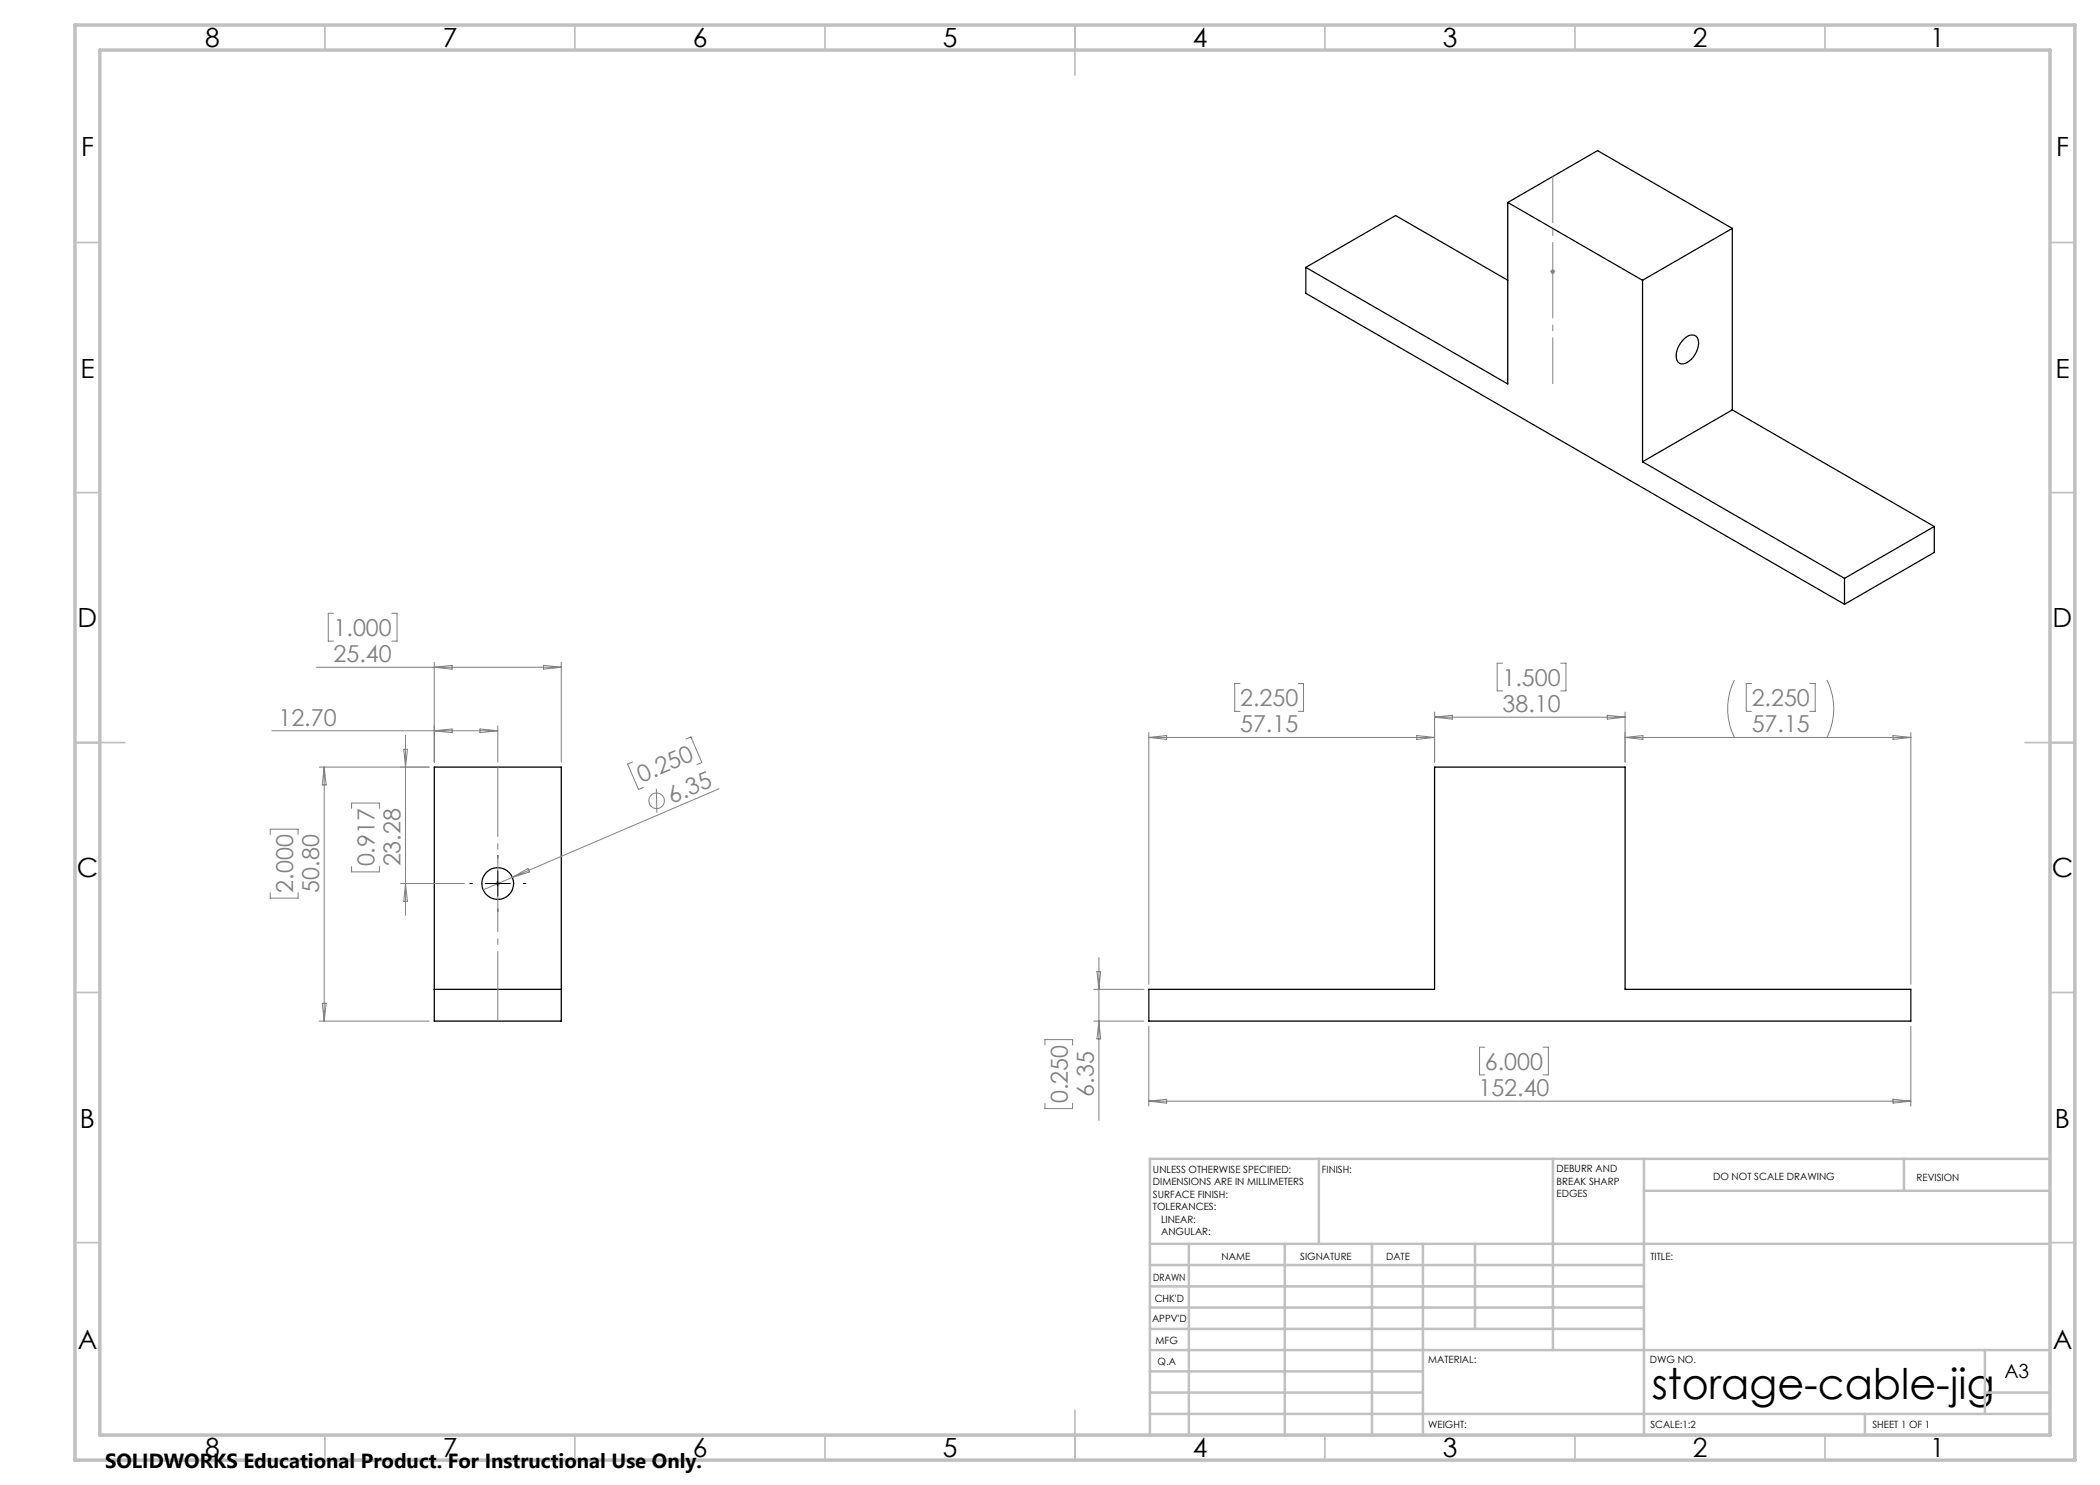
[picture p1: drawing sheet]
<svg xmlns="http://www.w3.org/2000/svg" width="420mm" height="297mm" viewBox="0 0 420 297" stroke-linecap="round" stroke-linejoin="round" font-family="sans-serif">
<g fill="none" stroke="#000" stroke-width=".25">
<path d="M261.2 53.5v5.2l107.7 62.2M261.2 53.5l17.9-10.4 22.5 13M301.6 40.5v36.3l-40.4-23.3M301.6 40.5l26.9 15.6M301.6 40.5l17.9-10.4 27 15.6M328.5 56.1v36.3M346.5 45.7l-18 10.4M346.5 45.7v36.3M336.8 67.8a1.74 1.74 0 0 1 2.6-.4 4.2 4.2 0 0 1-1.9 5.1 1.34 1.34 0 0 1-1.6 .2 1.34 1.34 0 0 1-.7-1.4l.3-1.6 .6-1.1zM328.5 92.4l40.4 23.3M346.5 82l-18 10.4M346.5 82l40.4 23.3"/>
<path d="M368.9 115.7v5.2M386.9 105.3l-18 10.4M386.9 105.3v5.2l-18 10.4M86.9 153.4h25.4v50.8h-25.4zM86.9 197.9h25.4M229.8 197.9h57.1v-44.5h38.1v44.5h57.2v6.3h-152.4z"/>
<circle cx="99.6" cy="176.7" r="3.2"/>
</g>
<g fill="none" stroke="#808080" stroke-width=".2">
<path d="M310 54.3h1M310.2 54l.7 .7M310.6 53.8v1M310.9 54l-.7 .7M63.3 133.5h49M66.7 122.7h-1v5.5h1M78.4 122.7h1v5.5h-1M86.9 132.5v19.9M86.9 133.5l3.5-.4v.7zM108.7 133.1l3.6 .4-3.6 .3zM112.3 132.5v19.9M248 136.7h-1.1v5.6h1.1"/>
<path d="M259.6 136.7h1.1v5.6h-1.1M300.5 132.6h-1.1v5.6h1.1M312.1 132.6h1.1v5.6h-1.1M346.9 136a13 13 0 0 0 0 11.5M350.3 136.7h-1.1v5.6h1.1M361.9 136.7h1.1v5.6h-1.1M365.4 136a12.7 12.7 0 0 1 0 11.5M54.4 146.2h45.2M63.9 153.4h21.9M64.8 153.4v50.8M64.8 153.4l.4 3.6h-.7zM80.8 149.9h.7l-.4 3.5z"/>
<path d="M81.1 147.1v36M86.9 146.2l3.5-.4v.7zM96 145.8l3.6 .4-3.6 .3zM99.6 145.2v7.2M126.5 152.4l-1 .4 2.2 5.1 1-.4M131.3 157.8l.1 4.8M137.2 147.8l1-.4 2.2 5.1-1 .4M143.8 157.8l-41.3 17.7M229.8 147.5h57.1M229.8 146.5v50.4M229.8 147.5l3.5-.4v.8zM283.4 147.1l3.5 .4-3.5 .4z"/>
<path d="M286.9 142.4v10M286.9 143.4h38.1M286.9 143.4l3.6-.4v.8zM321.5 143l3.5 .4-3.5 .4zM325 142.4v10M325 147.5h57.2M325 147.5l3.6-.4v.8zM378.6 147.1l3.6 .4-3.6 .4zM382.2 146.5v50.4M54 166.9v-1.1h5.6v1.1M54 178.5v1.1h5.6v-1.1M70.3 161.7v-1.1h5.6v1.1"/>
<path d="M70.3 173.3v1.1h5.6v-1.1M80.1 176.7h12.8M81.1 176.7l.4 3.6h-.7zM99.1 176.7h.9M99.2 176.4l.7 .7M99.6 176.2v1M99.9 176.4l-.7 .7M102.5 175.5l-5.9 2.5M102.5 175.5l3.1-1.8 .3 .7zM218.8 197.9h10M219.4 194.3h.7l-.3 3.6zM219.8 191.5v32.6"/>
<path d="M63.9 204.2h21.9M64.5 200.7h.7l-.4 3.5zM209 209v-1.1h5.5v1.1M218.8 204.2h10M219.8 204.2l.3 3.6h-.7zM229.8 205.2v16M297 209.4h-1.1v5.6h1.1M308.6 209.4h1.1v5.6h-1.1M378.6 219.8l3.6 .4-3.6 .4zM382.2 205.2v16M209 220.7v1h5.5v-1M229.8 220.2h152.4"/>
<path d="M229.8 220.2l3.5-.4v.8z"/>
<circle cx="131.3" cy="160.1" r="1.55"/>
</g>
<path d="M94.6 176.7h-.7M99.6 171.7v-.7M104.6 176.7h.6M99.6 181.7v.7" fill="none" stroke="#000" stroke-width=".2" stroke-dasharray="15.2 1.3 1.3 1.3" stroke-linecap="butt"/>
<path d="M99.6 204.2v-50.8" fill="none" stroke="#808080" stroke-width=".2" stroke-dasharray="15.2 1.3 1.3 1.3" stroke-dashoffset="1.3" stroke-linecap="butt"/>
<path d="M310.6 76.8v-41.5" fill="none" stroke="#808080" stroke-width=".2" stroke-dasharray="15.2 1.3 1.3 1.3" stroke-dashoffset="5.9" stroke-linecap="butt"/>
<g fill="none" stroke="#c0c0c0" stroke-width=".35">
<path d="M65 5v5M115 5v5M165 5v5M215 5v10M265 5v5M315 5v5M365 5v5M15 48.5h5M410 48.5h5M15 98.5h5M410 98.5h5M15 148.5h10"/>
<path d="M405 148.5h10M15 198.5h5M410 198.5h5M15 248.5h5M410 248.5h5M65 287v5M115 287v5M165 287v5M215 282v10M265 287v5M315 287v5M365 287v5"/>
</g>
<g fill="none" stroke="#c0c0c0" stroke-width=".5">
<path d="M263.8 231.8v17M310.6 231.8v38.2M328.8 231.8v55.2M328.8 238.2h81.2M380.8 231.8v6.4M410 231.8h-180v55.2M230 248.8h180M230 257.3h98.8M230 253h98.8M237.8 248.8v38.2M257 248.8v38.2M274.4 248.8v38.2"/>
<path d="M284.6 248.8v38.2M295 248.8v17M230 265.8h98.8M230 261.5h98.8M230 278.5h54.6M230 274.3h54.6M230 270h180M397 278.5h13M397 270v12.8M230 282.8h180M373 282.8v4.2"/>
</g>
<path d="M15 5h400v287h-400zM20 10h390v277h-390z" fill="none" stroke="#c0c0c0" stroke-width=".7"/>
<path d="M97 176.7h5.1M99.6 174.2v5" fill="none" stroke="#000" stroke-width=".2"/>
<text font-size="8.5" x="330.3" y="279.7">storage-cable-jig</text>
<g font-size="5.3">
<text x="41" y="9.5">8</text>
<text x="88.5" y="9.5">7</text>
<text x="138.5" y="9.5">6</text>
<text x="188.5" y="9.5">5</text>
<text x="238.5" y="9.5">4</text>
<text x="288.5" y="9.5">3</text>
<text x="338.5" y="9.5">2</text>
<text x="386" y="9.5">1</text>
<text x="16.2" y="31.3">F</text>
<text x="411.2" y="31.3">F</text>
<text x="16.1" y="75.5">E</text>
<text x="411.1" y="75.5">E</text>
<text x="15.5" y="125.5">D</text>
<text x="410.5" y="125.5">D</text>
<text x="15.4" y="175.5">C</text>
<text x="410.4" y="175.5">C</text>
<text x="16" y="225.5">B</text>
<text x="411" y="225.5">B</text>
<text x="15.5" y="269.8">A</text>
<text x="410.5" y="269.8">A</text>
<text x="41" y="291.5">8</text>
<text x="88.5" y="291.5">7</text>
<text x="138.5" y="291.5">6</text>
<text x="188.5" y="291.5">5</text>
<text x="238.5" y="291.5">4</text>
<text x="288.5" y="291.5">3</text>
<text x="338.5" y="291.5">2</text>
<text x="386" y="291.5">1</text>
</g>
<g font-size="4.7" fill="#808080">
<text x="66.7" y="127.2">1.000</text>
<text x="66.7" y="132.4">25.40</text>
<text x="300.5" y="137.2">1.500</text>
<text x="248" y="141.2">2.250</text>
<text x="300.5" y="142.4">38.10</text>
<text x="350.3" y="141.2">2.250</text>
<text x="55.7" y="145.1">12.70</text>
<text x="248" y="146.5">57.15</text>
<text x="350.3" y="146.5">57.15</text>
<text x="128.3" y="156.5" transform="rotate(-23 128.3 156.5)">0.250</text>
<text x="134.4" y="160.8" transform="rotate(-23 134.4 160.8)">6.35</text>
<text x="74.9" y="173.3" transform="rotate(-90 74.9 173.3)">0.917</text>
<text x="80.1" y="173.3" transform="rotate(-90 80.1 173.3)">23.28</text>
<text x="58.6" y="178.5" transform="rotate(-90 58.6 178.5)">2.000</text>
<text x="63.9" y="178.5" transform="rotate(-90 63.9 178.5)">50.80</text>
<text x="297" y="214">6.000</text>
<text x="213.5" y="220.6" transform="rotate(-90 213.5 220.6)">0.250</text>
<text x="218.8" y="219.3" transform="rotate(-90 218.8 219.3)">6.35</text>
<text x="295.7" y="219.2">152.40</text>
</g>
<text font-size="4.1" x="21" y="293.7">SOLIDWORKS Educational Product. For Instructional Use Only.</text>
<text font-size="3.9" x="400.9" y="275.5">A3</text>
<g font-size="2">
<text x="230.6" y="234.6">UNLESS OTHERWISE SPECIFIED:</text>
<text x="230.6" y="237.1">DIMENSIONS ARE IN MILLIMETERS</text>
<text x="230.6" y="239.6">SURFACE FINISH:</text>
<text x="264.4" y="234.6">FINISH:</text>
<text x="311.3" y="234.5">DEBURR AND</text>
<text x="311.3" y="237">BREAK SHARP</text>
<text x="311.3" y="239.5">EDGES</text>
<text x="342.6" y="236">DO NOT SCALE DRAWING</text>
<text x="383.3" y="236.2">REVISION</text>
<text x="230.6" y="242.1">TOLERANCES:</text>
<text x="232.2" y="244.6">LINEAR:</text>
<text x="232.2" y="247.1">ANGULAR:</text>
<text x="244.3" y="252">NAME</text>
<text x="260" y="251.9">SIGNATURE</text>
<text x="277.2" y="251.9">DATE</text>
<text x="330.1" y="251.9">TITLE:</text>
<text x="230.6" y="256.1">DRAWN</text>
<text x="230.9" y="260.3">CHK'D</text>
<text x="230.4" y="264.4">APPV'D</text>
<text x="231.1" y="268.8">MFG</text>
<text x="231.5" y="273">Q.A</text>
<text x="285.6" y="272.5">MATERIAL:</text>
<text x="330" y="272.5">DWG NO.</text>
<text x="285.6" y="285.5">WEIGHT:</text>
<text x="330.1" y="285.6">SCALE:1:2</text>
<text x="374.5" y="285.6">SHEET 1 OF 1</text>
</g>
</svg>
